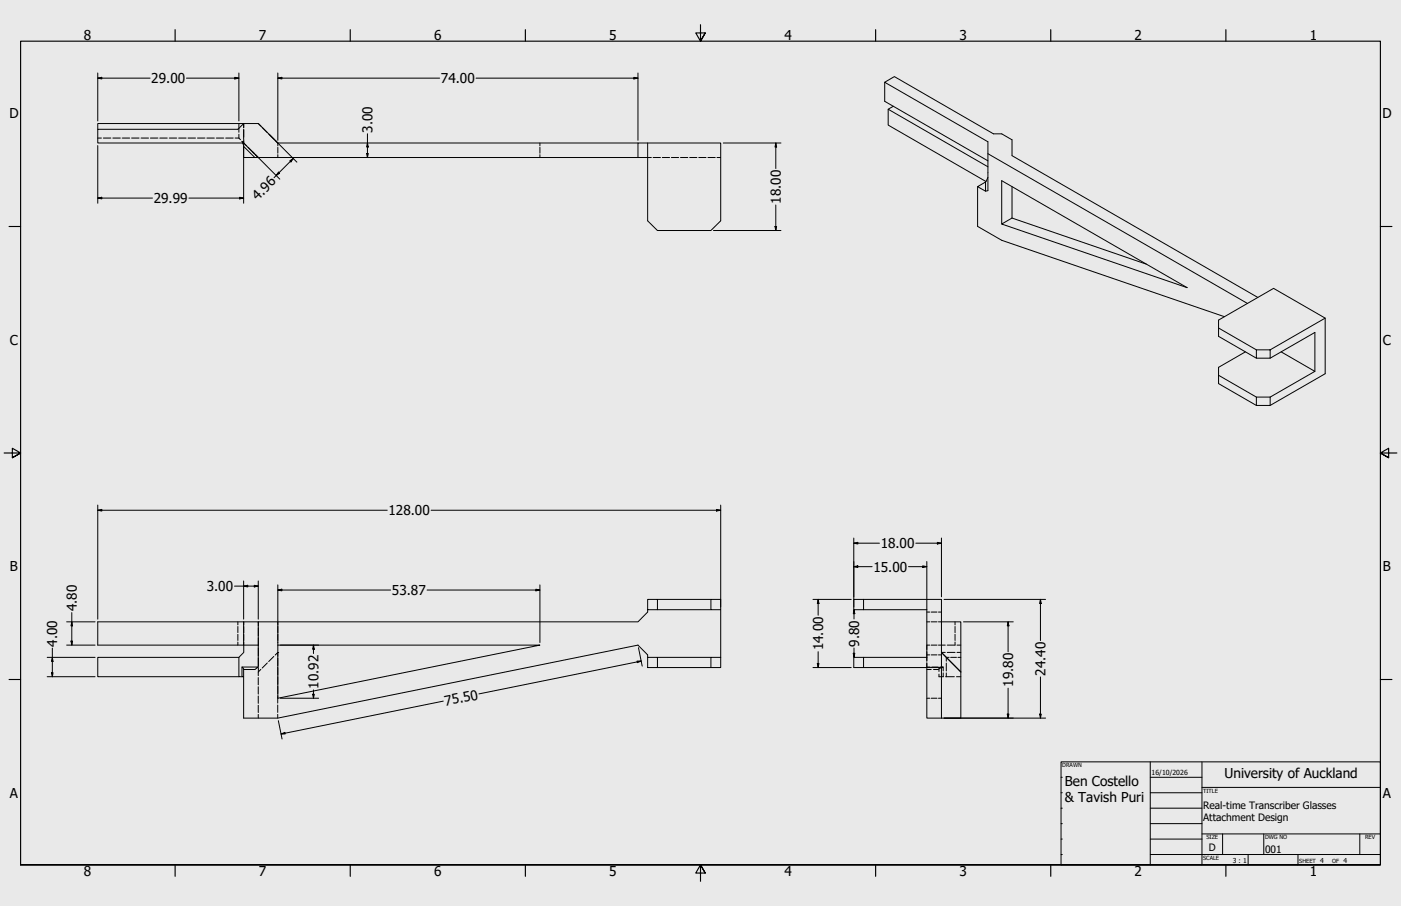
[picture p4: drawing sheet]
<svg xmlns="http://www.w3.org/2000/svg" width="864mm" height="559mm" viewBox="0 0 864 559" stroke-linecap="round" stroke-linejoin="round" font-family="sans-serif">
<path d="M0 0h864v559h-864z" fill="#ebeadb"/>
<!-- layer: Hidden (ANSI) -->
<g fill="none" stroke="#000" stroke-width=".62">
<path d="M147 79v3M150 76v3M150 80v10M159 76l2 2M162 79l3 3M60 85h3M64 85h4M70 85h4M75 85h5M81 85h5M87 85h5M93 85h4"/>
<path d="M98 85h5M104 85h5M110 85h5M116 85h5M122 85h4M128 85h4M133 85h5M139 85h5M145 85h2M147 85l1 1M147 83v2M149 87l3 3"/>
<path d="M149 88h1M153 91l4 3M157 95l2 2M166 83l3 3M170 87l1 1M171 88h.1M171 88v2M171 91v3M171 95v2M333 88v2M333 91v3M333 95v2"/>
<path d="M399 97h3M403 97h4M408 97h5M414 97h4M419 97h5M425 97h5M431 97h4M436 97h5M442 97h2M571 378h2M574 378h4M578 378h2"/>
<path d="M147 384v1M147 386v4M147 391v4M147 396v2M150 384v1M150 386v4M150 391v4M150 396v2M159 384v2M159 387v5M159 393v5M159 400v5"/>
<path d="M171 384v1M171 386v4M171 391v4M171 396v2M571 384h2M573 398h-2v3M574 398h4M574 384h4M578 398h5M578 384h2M589 396v2h-5M589 384v1"/>
<path d="M589 386v4M589 391v4M590 398h2M159 418v4M159 406v5M159 412v5M161 413l-2 1M165 409l-3 3M169 405l-3 3M171 402l-1 2M171 402v3M171 406v5"/>
<path d="M171 412v4M171 417v5M171 402h.1M571 411h2M571 413h3M571 402v6M571 409v3M571 404h2M574 404h4M574 411h4M578 413h-3M578 404h2"/>
<path d="M579 412v2M579 416v1h3M579 411h2v1M580 412l-1 1M580 402h3M581 411v3M581 415v2M583 417h5M583 409v5M583 415v2M584 402h5M585 405h-2v3"/>
<path d="M586 405h4M590 417h2M590 402h2M590 405h2M159 424v4M159 429v5M159 435v4M171 423v5M171 429v5M171 435v4M571 431h2M574 431h4"/>
<path d="M578 431h2M159 441v2M171 441v2"/>
</g>
<circle cx="171" cy="402" r=".2" fill="#000"/>
<!-- layer: Visible (ANSI) -->
<g fill="none" stroke="#000" stroke-width=".62">
<path d="M545 51v11l64 37M147 76h-87v4M150 76h9l12 12h222M150 76l-3 4h-87v8h90l9 9M150 76h-3v3M547 67v10l61 35M551 66l-4 1 62 36M150 88v2v7h7M150 90l7 7h2M159 97h234M399 88v48l6 6h33l6-6v-48h-51v9h6M609 95l160 92"/>
<path d="M603 115v25l14 8 138 47M608 112v6h1v-31l-64-36 6-4 61 36h5l7 3v10l151 87M609 109l-1 3-5 3 5 3M624 115v19M624 134l-7 4 115 39-115-66v27M624 134l83 29M817 196l-34 20M751 202l23 14M768 217l-17 10v10l23 13M774 216h9v5h-9zM790 217l21 12-28 16M751 231l23 14"/>
<path d="M774 221l-23-14v-10l34-19 32 18v35l-34 19M783 221l28-16v24M783 245h-9v5M783 245v5h-9M399 376v2l-6 6h-234M399 370h6v6h-6zM405 376h33M405 370h33M438 370h6v6h-6zM444 376v29M526 370h6v6h-6zM532 376h39v29h-39v7h-6v-7h6"/>
<path d="M532 370h48v73M150 384h-90v14h90v-14h9v14M159 398h-9v4l-3 3v12h2M159 398v13M171 398h162l-162 33zM580 384h12v30M147 405h-87v12h87M149 411v6h1M399 405v-1l-6-6-222 45h-21v-30h7l2-2h-10l1 2M399 405h6v7h-6zM405 405h33M405 412h33"/>
<path d="M444 405h-6v7M444 405v7h-6M532 412h48M571 412v31h9M580 402l12 12zM592 414v29h-12"/>
</g>
<!-- layer: Border (ANSI) -->
<g fill="none" stroke="#000" stroke-width=".7">
<path d="M108 18v7M216 18v7M324 18v7M432 15v10l-3-5h6l-3 5 3-5M540 18v7M648 18v7M756 18v7M6 140h7M851 140h7M3 279h10l-5-3v6l5-3-5 3M861 279h-10l5-3v6l-5-3 5 3M6 419h7"/>
<path d="M851 419h7M13 533v-508h838v508h-838h838M108 533v8M216 533v8M324 533v8M435 538l-3-5 3 5h-6l3-5v11M540 533v8M648 533v8M756 533v8"/>
</g>
<!-- layer: Title (ANSI) -->
<g fill="none" stroke="#000" stroke-width=".62">
<path d="M654 470h197v63h-197zM654 479h1M709 479h32M709 470v63M741 470v63M654 498h1M654 489h1M709 498h32M709 489h32M741 486h110M654 518h1M654 508h1"/>
<path d="M709 518h32M709 508h32M741 514h110M754 514v13M779 514v13M838 514v13M654 527h1M709 527h142M769 527v6M800 527v6"/>
</g>
<!-- layer: Dimension (ANSI) -->
<g fill="none" stroke="#000" stroke-width=".62">
<path d="M60 48h3v1zM60 45v30M60 48h33M115 48h32M145 48h2l-2 1zM147 45v30M171 48h3v1zM171 48h100M171 45v42M293 48h100M391 48h2l-2 1zM393 45v42"/>
<path d="M60 90v35M150 90v35M156 94l16 16M166 83l17 17M179 99l2-1-2 2zM181 98l-12 12M226 95h1v2zM227 88v3h-1zM227 82v15M446 88h35M478 88l1 3h-1zM478 88v16"/>
<path d="M172 106v1l-2 1zM60 122h3v1zM60 122h34M116 122h34M148 122h2l-2 1zM478 140h1l-1 2zM478 126v16M440 142h41M60 315l3-1v1zM60 315h179M60 312v70M266 315h178"/>
<path d="M442 314l2 1h-2zM444 312v62M526 335h3v1zM526 335h16M526 332v42M565 335h15M578 335h2l-2 1zM580 332v36M150 358v24M159 358v24M526 350l3-1v1zM526 350h12"/>
<path d="M560 350h11M569 349l2 1h-2zM571 346v30M44 378v20M145 362h14M150 362l3-1v1zM157 361l2 1h-2zM171 364l3-1v1zM171 361v35M171 364h70M263 364h70M330 363l3 1h-3z"/>
<path d="M333 361v35M501 370h24M504 370l1 2h-1zM504 370v9M526 376l1 3h-1zM526 376v6M582 370h63M641 370l1 2h-1zM641 370v25M32 400v17M41 398h18M41 384h18"/>
<path d="M44 395h1l-1 3zM44 384l1 2h-1zM173 398h23M193 398l1 2h-1zM193 398v5M394 399l2 12M526 400v5M594 384h31M621 384l1 2h-1zM621 384v18M29 417h30M29 405h30"/>
<path d="M32 415h1l-1 2zM32 405l1 3h-1zM393 408h2l-2 1zM395 408l-100 20M501 412h24M504 409h1l-1 3zM504 402v10M526 403h1l-1 2zM641 418v25M173 431h23M193 428h1l-1 3zM193 426v5"/>
<path d="M273 432l-100 21M621 424v19M172 444l2 12M173 453l3-1v1zM582 443h63M621 440h1l-1 3zM641 440h1l-1 3z"/>
</g>
<g fill="#000">
<path d="M60 48h3v1zM145 48h2l-2 1zM171 48h3v1zM391 48h2l-2 1zM179 99l2-1-2 2zM226 95h1v2zM227 88v3h-1zM478 88l1 3h-1zM172 106v1l-2 1zM60 122h3v1zM148 122h2l-2 1zM478 140h1l-1 2z"/>
<path d="M60 315l3-1v1zM442 314l2 1h-2zM526 335h3v1zM578 335h2l-2 1zM526 350l3-1v1zM569 349l2 1h-2zM150 362l3-1v1zM157 361l2 1h-2zM171 364l3-1v1zM330 363l3 1h-3zM504 370l1 2h-1zM526 376l1 3h-1z"/>
<path d="M641 370l1 2h-1zM44 395h1l-1 3zM44 384l1 2h-1zM621 384l1 2h-1zM32 415h1l-1 2zM32 405l1 3h-1zM193 398l1 2h-1zM393 408h2l-2 1zM504 409h1l-1 3zM526 403h1l-1 2zM193 428h1l-1 3zM173 453l3-1v1z"/>
<path d="M621 440h1l-1 3zM641 440h1l-1 3z"/>
</g>
<g font-size="8.4">
<text x="52" y="24">8</text>
<text x="160" y="24">7</text>
<text x="268" y="24">6</text>
<text x="376" y="24">5</text>
<text x="483" y="24">4</text>
<text x="591" y="24">3</text>
<text x="699" y="24">2</text>
<text x="807" y="24">1</text>
<text x="93" y="51">29.00</text>
<text x="272" y="51">74.00</text>
<text x="6" y="73">D</text>
<text x="852" y="73">D</text>
<text x="230" y="82" transform="rotate(-90 230 82)">3.00</text>
<text x="95" y="125">29.99</text>
<text x="159" y="124" transform="rotate(-45 159 124)">4.96</text>
<text x="481" y="126" transform="rotate(-90 481 126)">18.00</text>
<text x="6" y="213">C</text>
<text x="852" y="213">C</text>
<text x="240" y="318">128.00</text>
<text x="543" y="338">18.00</text>
<text x="6" y="352">B</text>
<text x="538" y="353">15.00</text>
<text x="852" y="352">B</text>
<text x="127" y="365">3.00</text>
<text x="242" y="367">53.87</text>
<text x="47" y="377" transform="rotate(-90 47 377)">4.80</text>
<text x="35" y="399" transform="rotate(-90 35 399)">4.00</text>
<text x="507" y="401" transform="rotate(-90 507 401)">14.00</text>
<text x="530" y="399" transform="rotate(-90 530 399)">9.80</text>
<text x="644" y="417" transform="rotate(-90 644 417)">24.40</text>
<text x="196" y="425" transform="rotate(-90 196 425)">10.92</text>
<text x="624" y="424" transform="rotate(-90 624 424)">19.80</text>
<text x="275" y="435" transform="rotate(-12 275 435)">75.50</text>
<text x="656" y="485">Ben Costello</text>
<text x="755" y="480">University of Auckland</text>
<text x="6" y="492">A</text>
<text x="852" y="492">A</text>
<text x="656" y="495">&amp; Tavish Puri</text>
<text x="52" y="541">8</text>
<text x="160" y="541">7</text>
<text x="268" y="541">6</text>
<text x="376" y="541">5</text>
<text x="483" y="541">4</text>
<text x="591" y="541">3</text>
<text x="699" y="541">2</text>
<text x="807" y="541">1</text>
</g>
<g font-size="6.3">
<text x="742" y="499">Real-time Transcriber Glasses</text>
<text x="742" y="507">Attachment Design</text>
<text x="745" y="525">D</text>
<text x="780" y="526">001</text>
</g>
<text font-size="4.3" x="710" y="478">16/10/2026</text>
<g font-size="4.2">
<text x="760" y="533">3 : 1</text>
<text x="814" y="533">4</text>
<text x="828" y="533">4</text>
</g>
<g font-size="3.5">
<text x="655" y="473">DRAWN</text>
<text x="742" y="489">TITLE</text>
<text x="744" y="518">SIZE</text>
<text x="780" y="518">DWG NO</text>
<text x="841" y="518">REV</text>
<text x="742" y="530">SCALE</text>
<text x="801" y="533">SHEET</text>
<text x="821" y="533">OF</text>
</g>
</svg>
